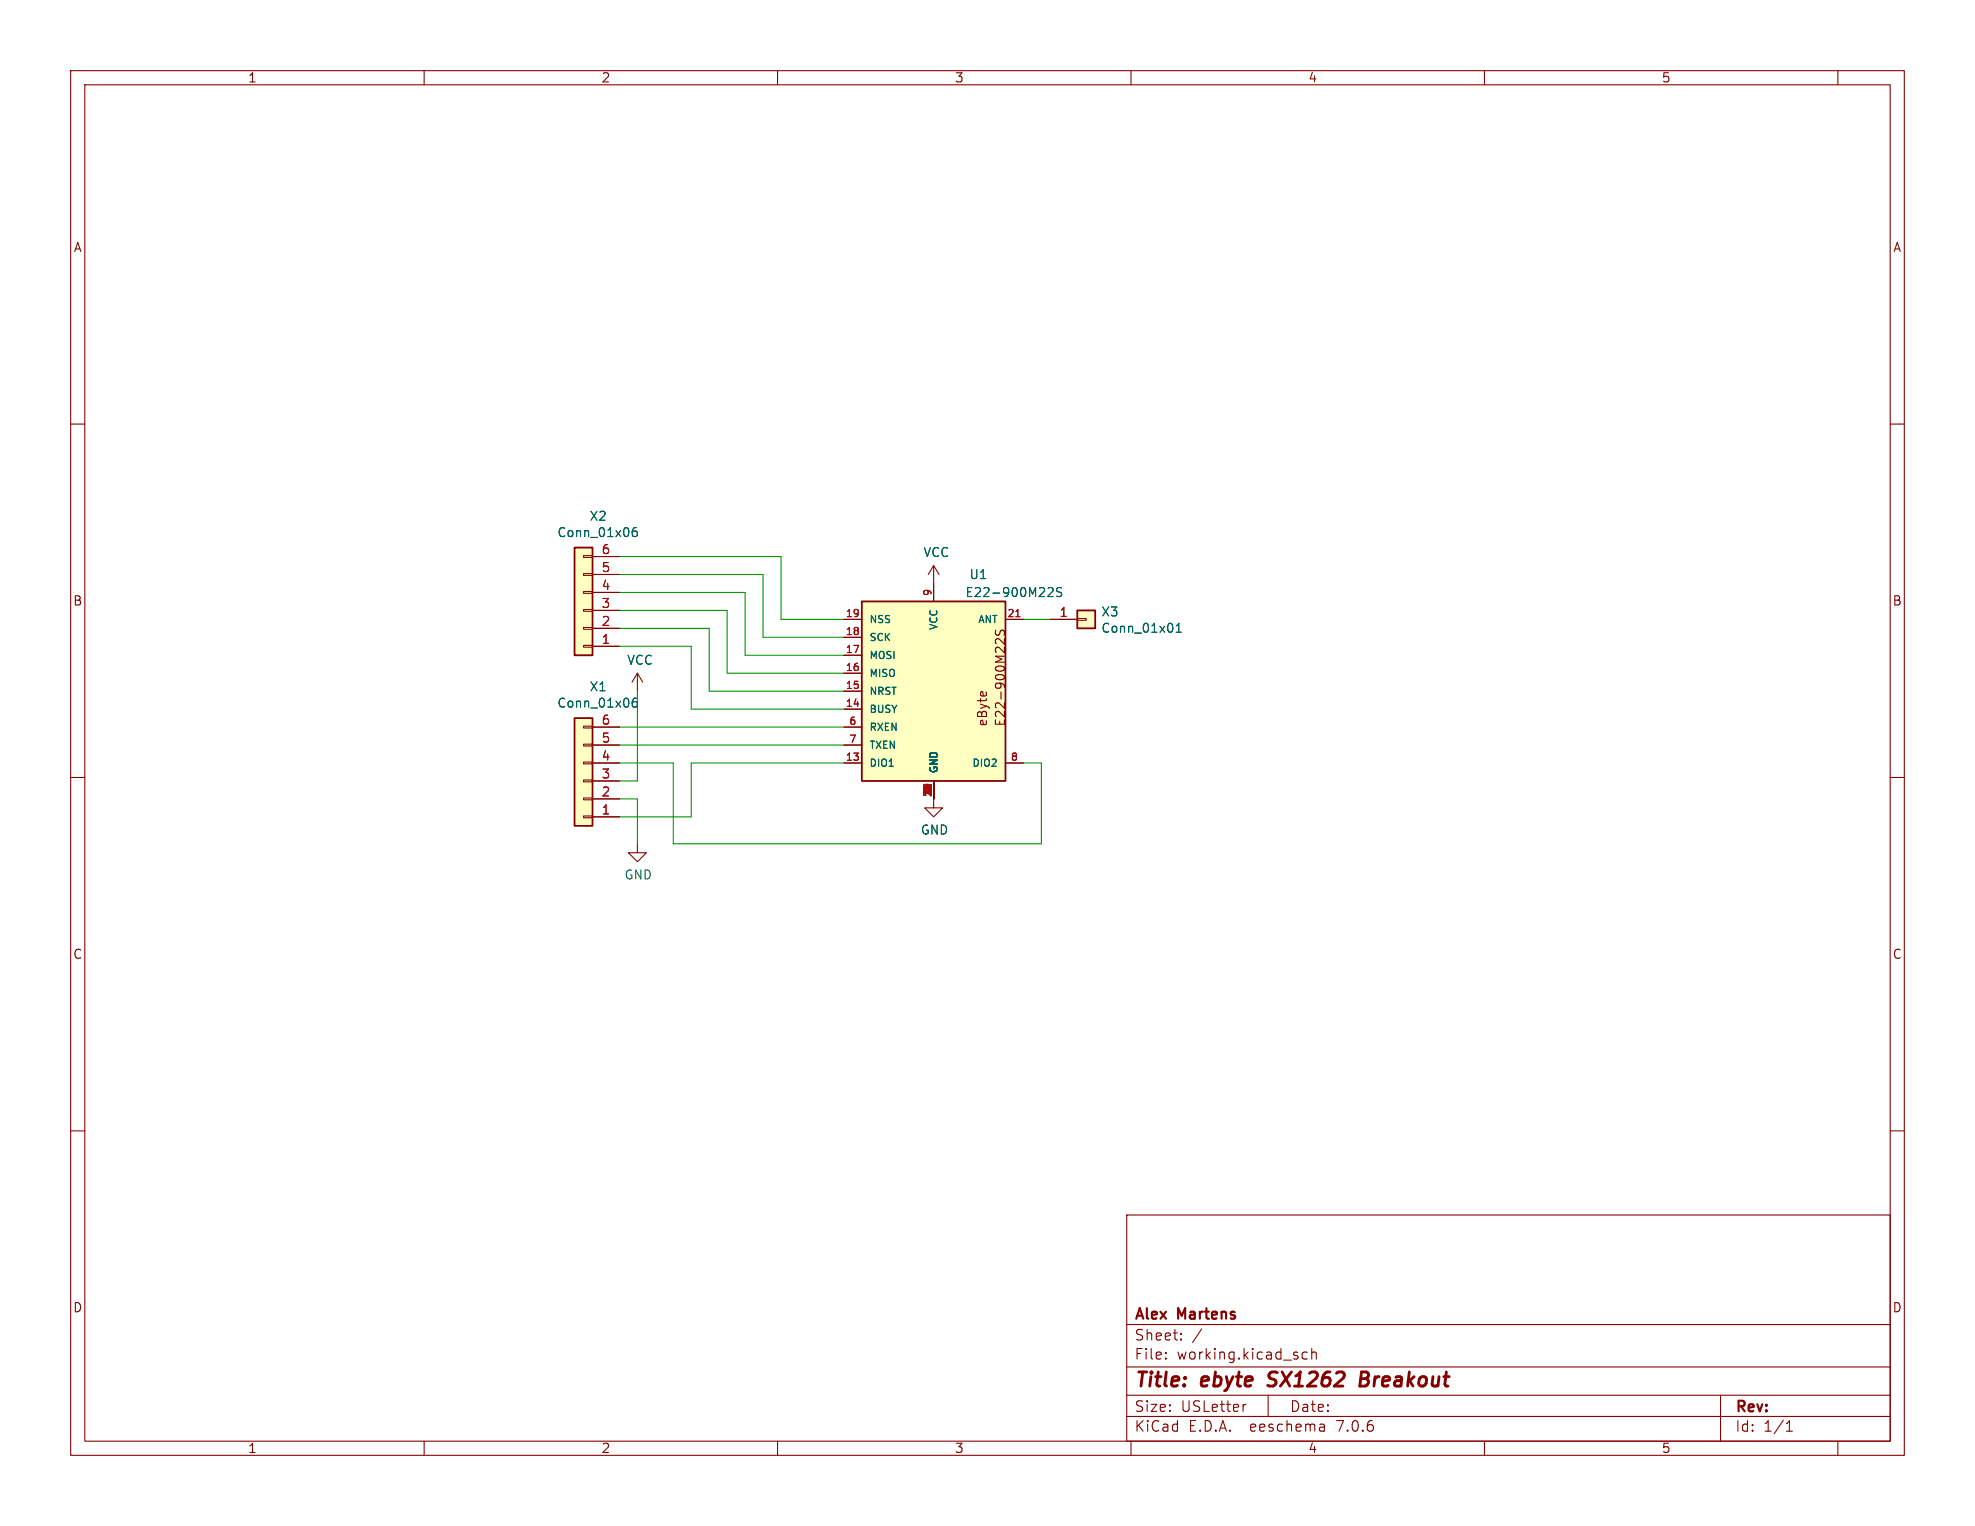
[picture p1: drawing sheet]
(kicad_sch (version 20230121) (generator eeschema)

 (paper "USLetter")

 (title_block
  (title "ebyte SX1262 Breakout")
  (company "Alex Martens"))

 (lib_symbols
  (symbol "Connector_Generic:Conn_01x01" (pin_names (offset 1.016) hide) (in_bom yes) (on_board yes)
   (property "Reference" "J" (at 0 2.54 0) (effects (font (size 1.27 1.27))))
   (property "Value" "Conn_01x01" (at 0 -2.54 0) (effects (font (size 1.27 1.27))))
   (property "Footprint" "" (at 0 0 0) (effects (font (size 1.27 1.27)) hide))
   (property "Datasheet" "~" (at 0 0 0) (effects (font (size 1.27 1.27)) hide))
   (symbol "Conn_01x01_1_1"
    (rectangle (start -1.27 0.127) (end 0 -0.127) (stroke (width 0.1524) (type default)) (fill (type none)))
    (rectangle (start -1.27 1.27) (end 1.27 -1.27) (stroke (width 0.254) (type default)) (fill (type background)))
    (pin passive line (at -5.08 0 0) (length 3.81) (name "Pin_1" (effects (font (size 1.27 1.27)))) (number "1" (effects (font (size 1.27 1.27)))))))
  (symbol "Connector_Generic:Conn_01x06" (pin_names (offset 1.016) hide) (in_bom yes) (on_board yes)
   (property "Reference" "J" (at 0 7.62 0) (effects (font (size 1.27 1.27))))
   (property "Value" "Conn_01x06" (at 0 -10.16 0) (effects (font (size 1.27 1.27))))
   (property "Footprint" "" (at 0 0 0) (effects (font (size 1.27 1.27)) hide))
   (property "Datasheet" "~" (at 0 0 0) (effects (font (size 1.27 1.27)) hide))
   (symbol "Conn_01x06_1_1"
    (rectangle (start -1.27 -7.493) (end 0 -7.747) (stroke (width 0.1524) (type default)) (fill (type none)))
    (rectangle (start -1.27 -4.953) (end 0 -5.207) (stroke (width 0.1524) (type default)) (fill (type none)))
    (rectangle (start -1.27 -2.413) (end 0 -2.667) (stroke (width 0.1524) (type default)) (fill (type none)))
    (rectangle (start -1.27 0.127) (end 0 -0.127) (stroke (width 0.1524) (type default)) (fill (type none)))
    (rectangle (start -1.27 2.667) (end 0 2.413) (stroke (width 0.1524) (type default)) (fill (type none)))
    (rectangle (start -1.27 5.207) (end 0 4.953) (stroke (width 0.1524) (type default)) (fill (type none)))
    (rectangle (start -1.27 6.35) (end 1.27 -8.89) (stroke (width 0.254) (type default)) (fill (type background)))
    (pin passive line (at -5.08 5.08 0) (length 3.81) (name "Pin_1" (effects (font (size 1.27 1.27)))) (number "1" (effects (font (size 1.27 1.27)))))
    (pin passive line (at -5.08 2.54 0) (length 3.81) (name "Pin_2" (effects (font (size 1.27 1.27)))) (number "2" (effects (font (size 1.27 1.27)))))
    (pin passive line (at -5.08 0 0) (length 3.81) (name "Pin_3" (effects (font (size 1.27 1.27)))) (number "3" (effects (font (size 1.27 1.27)))))
    (pin passive line (at -5.08 -2.54 0) (length 3.81) (name "Pin_4" (effects (font (size 1.27 1.27)))) (number "4" (effects (font (size 1.27 1.27)))))
    (pin passive line (at -5.08 -5.08 0) (length 3.81) (name "Pin_5" (effects (font (size 1.27 1.27)))) (number "5" (effects (font (size 1.27 1.27)))))
    (pin passive line (at -5.08 -7.62 0) (length 3.81) (name "Pin_6" (effects (font (size 1.27 1.27)))) (number "6" (effects (font (size 1.27 1.27)))))))
  (symbol "ebyte_sx1262_breakout-rescue:E22-900M22S-E22-900M22S" (pin_names (offset 1.016)) (in_bom yes) (on_board yes)
   (property "Reference" "IC" (at 5.08 17.78 0) (effects (font (size 1.27 1.27)) (justify left bottom)))
   (property "Value" "E22-900M22S_E22-900M22S" (at -12.7 17.78 0) (effects (font (size 1.27 1.27)) (justify left bottom)))
   (property "Footprint" "E22-900M22S" (at 0 0 0) (effects (font (size 1.27 1.27)) (justify left bottom) hide))
   (property "Datasheet" "" (at 0 0 0) (effects (font (size 1.27 1.27)) (justify left bottom) hide))
   (property "ki_locked" "" (at 0 0 0) (effects (font (size 1.27 1.27))))
   (symbol "E22-900M22S-E22-900M22S_0_0"
    (rectangle (start -10.16 -12.7) (end 10.16 12.7) (stroke (width 0.254) (type solid)) (fill (type background)))
    (text "E22-900M22S" (at 10.16 -5.08 900) (effects (font (size 1.27 1.27)) (justify left bottom)))
    (text "eByte" (at 7.62 -5.08 900) (effects (font (size 1.27 1.27)) (justify left bottom)))
    (pin power_in line (at 0 -15.24 90) (length 2.54) (name "GND" (effects (font (size 1.016 1.016)))) (number "1" (effects (font (size 1.016 1.016)))))
    (pin power_in line (at 0 -15.24 90) (length 2.54) (name "GND" (effects (font (size 1.016 1.016)))) (number "10" (effects (font (size 1.016 1.016)))))
    (pin power_in line (at 0 -15.24 90) (length 2.54) (name "GND" (effects (font (size 1.016 1.016)))) (number "11" (effects (font (size 1.016 1.016)))))
    (pin power_in line (at 0 -15.24 90) (length 2.54) (name "GND" (effects (font (size 1.016 1.016)))) (number "12" (effects (font (size 1.016 1.016)))))
    (pin bidirectional line (at -12.7 -10.16 0) (length 2.54) (name "DIO1" (effects (font (size 1.016 1.016)))) (number "13" (effects (font (size 1.016 1.016)))))
    (pin bidirectional line (at -12.7 -2.54 0) (length 2.54) (name "BUSY" (effects (font (size 1.016 1.016)))) (number "14" (effects (font (size 1.016 1.016)))))
    (pin bidirectional line (at -12.7 0 0) (length 2.54) (name "NRST" (effects (font (size 1.016 1.016)))) (number "15" (effects (font (size 1.016 1.016)))))
    (pin bidirectional line (at -12.7 2.54 0) (length 2.54) (name "MISO" (effects (font (size 1.016 1.016)))) (number "16" (effects (font (size 1.016 1.016)))))
    (pin bidirectional line (at -12.7 5.08 0) (length 2.54) (name "MOSI" (effects (font (size 1.016 1.016)))) (number "17" (effects (font (size 1.016 1.016)))))
    (pin input line (at -12.7 7.62 0) (length 2.54) (name "SCK" (effects (font (size 1.016 1.016)))) (number "18" (effects (font (size 1.016 1.016)))))
    (pin input line (at -12.7 10.16 0) (length 2.54) (name "NSS" (effects (font (size 1.016 1.016)))) (number "19" (effects (font (size 1.016 1.016)))))
    (pin power_in line (at 0 -15.24 90) (length 2.54) (name "GND" (effects (font (size 1.016 1.016)))) (number "2" (effects (font (size 1.016 1.016)))))
    (pin power_in line (at 0 -15.24 90) (length 2.54) (name "GND" (effects (font (size 1.016 1.016)))) (number "20" (effects (font (size 1.016 1.016)))))
    (pin output line (at 12.7 10.16 180) (length 2.54) (name "ANT" (effects (font (size 1.016 1.016)))) (number "21" (effects (font (size 1.016 1.016)))))
    (pin power_in line (at 0 -15.24 90) (length 2.54) (name "GND" (effects (font (size 1.016 1.016)))) (number "22" (effects (font (size 1.016 1.016)))))
    (pin power_in line (at 0 -15.24 90) (length 2.54) (name "GND" (effects (font (size 1.016 1.016)))) (number "3" (effects (font (size 1.016 1.016)))))
    (pin power_in line (at 0 -15.24 90) (length 2.54) (name "GND" (effects (font (size 1.016 1.016)))) (number "4" (effects (font (size 1.016 1.016)))))
    (pin power_in line (at 0 -15.24 90) (length 2.54) (name "GND" (effects (font (size 1.016 1.016)))) (number "5" (effects (font (size 1.016 1.016)))))
    (pin input line (at -12.7 -5.08 0) (length 2.54) (name "RXEN" (effects (font (size 1.016 1.016)))) (number "6" (effects (font (size 1.016 1.016)))))
    (pin bidirectional line (at -12.7 -7.62 0) (length 2.54) (name "TXEN" (effects (font (size 1.016 1.016)))) (number "7" (effects (font (size 1.016 1.016)))))
    (pin bidirectional line (at 12.7 -10.16 180) (length 2.54) (name "DIO2" (effects (font (size 1.016 1.016)))) (number "8" (effects (font (size 1.016 1.016)))))
    (pin power_in line (at 0 15.24 270) (length 2.54) (name "VCC" (effects (font (size 1.016 1.016)))) (number "9" (effects (font (size 1.016 1.016)))))))
  (symbol "power:GND" (power) (pin_names (offset 0)) (in_bom yes) (on_board yes)
   (property "Reference" "#PWR" (at 0 -6.35 0) (effects (font (size 1.27 1.27)) hide))
   (property "Value" "GND" (at 0 -3.81 0) (effects (font (size 1.27 1.27))))
   (property "Footprint" "" (at 0 0 0) (effects (font (size 1.27 1.27)) hide))
   (property "Datasheet" "" (at 0 0 0) (effects (font (size 1.27 1.27)) hide))
   (symbol "GND_0_1"
    (polyline (pts (xy 0 0) (xy 0 -1.27) (xy 1.27 -1.27) (xy 0 -2.54) (xy -1.27 -1.27) (xy 0 -1.27)) (stroke (width 0) (type default)) (fill (type none))))
   (symbol "GND_1_1"
    (pin power_in line (at 0 0 270) (length 0) hide (name "GND" (effects (font (size 1.27 1.27)))) (number "1" (effects (font (size 1.27 1.27)))))))
  (symbol "power:VCC" (power) (pin_names (offset 0)) (in_bom yes) (on_board yes)
   (property "Reference" "#PWR" (at 0 -3.81 0) (effects (font (size 1.27 1.27)) hide))
   (property "Value" "VCC" (at 0 3.81 0) (effects (font (size 1.27 1.27))))
   (property "Footprint" "" (at 0 0 0) (effects (font (size 1.27 1.27)) hide))
   (property "Datasheet" "" (at 0 0 0) (effects (font (size 1.27 1.27)) hide))
   (symbol "VCC_0_1"
    (polyline (pts (xy -0.762 1.27) (xy 0 2.54)) (stroke (width 0) (type default)) (fill (type none)))
    (polyline (pts (xy 0 0) (xy 0 2.54)) (stroke (width 0) (type default)) (fill (type none)))
    (polyline (pts (xy 0 2.54) (xy 0.762 1.27)) (stroke (width 0) (type default)) (fill (type none))))
   (symbol "VCC_1_1"
    (pin power_in line (at 0 0 90) (length 0) hide (name "VCC" (effects (font (size 1.27 1.27)))) (number "1" (effects (font (size 1.27 1.27))))))))


 (wire (pts (xy 87.63 105.41) (xy 119.38 105.41)) (stroke (width 0) (type default)))
 (wire (pts (xy 105.41 92.71) (xy 105.41 83.82)) (stroke (width 0) (type default)))
 (wire (pts (xy 110.49 87.63) (xy 110.49 78.74)) (stroke (width 0) (type default)))
 (wire (pts (xy 144.78 87.63) (xy 148.59 87.63)) (stroke (width 0) (type default)))
 (wire (pts (xy 100.33 88.9) (xy 87.63 88.9)) (stroke (width 0) (type default)))
 (wire (pts (xy 90.17 110.49) (xy 90.17 97.79)) (stroke (width 0) (type default)))
 (wire (pts (xy 97.79 115.57) (xy 97.79 107.95)) (stroke (width 0) (type default)))
 (wire (pts (xy 119.38 92.71) (xy 105.41 92.71)) (stroke (width 0) (type default)))
 (wire (pts (xy 102.87 95.25) (xy 102.87 86.36)) (stroke (width 0) (type default)))
 (wire (pts (xy 87.63 113.03) (xy 90.17 113.03)) (stroke (width 0) (type default)))
 (wire (pts (xy 119.38 100.33) (xy 97.79 100.33)) (stroke (width 0) (type default)))
 (wire (pts (xy 97.79 100.33) (xy 97.79 91.44)) (stroke (width 0) (type default)))
 (wire (pts (xy 119.38 102.87) (xy 87.63 102.87)) (stroke (width 0) (type default)))
 (wire (pts (xy 110.49 78.74) (xy 87.63 78.74)) (stroke (width 0) (type default)))
 (wire (pts (xy 90.17 113.03) (xy 90.17 119.38)) (stroke (width 0) (type default)))
 (wire (pts (xy 119.38 90.17) (xy 107.95 90.17)) (stroke (width 0) (type default)))
 (wire (pts (xy 119.38 87.63) (xy 110.49 87.63)) (stroke (width 0) (type default)))
 (wire (pts (xy 144.78 107.95) (xy 147.32 107.95)) (stroke (width 0) (type default)))
 (wire (pts (xy 95.25 107.95) (xy 95.25 119.38)) (stroke (width 0) (type default)))
 (wire (pts (xy 100.33 97.79) (xy 100.33 88.9)) (stroke (width 0) (type default)))
 (wire (pts (xy 87.63 110.49) (xy 90.17 110.49)) (stroke (width 0) (type default)))
 (wire (pts (xy 107.95 90.17) (xy 107.95 81.28)) (stroke (width 0) (type default)))
 (wire (pts (xy 97.79 91.44) (xy 87.63 91.44)) (stroke (width 0) (type default)))
 (wire (pts (xy 87.63 115.57) (xy 97.79 115.57)) (stroke (width 0) (type default)))
 (wire (pts (xy 119.38 95.25) (xy 102.87 95.25)) (stroke (width 0) (type default)))
 (wire (pts (xy 119.38 97.79) (xy 100.33 97.79)) (stroke (width 0) (type default)))
 (wire (pts (xy 95.25 119.38) (xy 147.32 119.38)) (stroke (width 0) (type default)))
 (wire (pts (xy 105.41 83.82) (xy 87.63 83.82)) (stroke (width 0) (type default)))
 (wire (pts (xy 97.79 107.95) (xy 119.38 107.95)) (stroke (width 0) (type default)))
 (wire (pts (xy 102.87 86.36) (xy 87.63 86.36)) (stroke (width 0) (type default)))
 (wire (pts (xy 107.95 81.28) (xy 87.63 81.28)) (stroke (width 0) (type default)))
 (wire (pts (xy 87.63 107.95) (xy 95.25 107.95)) (stroke (width 0) (type default)))
 (wire (pts (xy 147.32 107.95) (xy 147.32 119.38)) (stroke (width 0) (type default)))

 (symbol (lib_id "ebyte_sx1262_breakout-rescue:E22-900M22S-E22-900M22S") (at 132.08 97.79 0) (unit 1) (in_bom yes) (on_board yes) (dnp no)
  (property "Reference" "U1" (at 138.43 81.28 0) (effects (font (size 1.27 1.27))))
  (property "Value" "E22-900M22S" (at 143.51 83.82 0) (effects (font (size 1.27 1.27))))
  (property "Footprint" "E22-900M22S:E22-900M22S" (at 132.08 97.79 0) (effects (font (size 1.27 1.27)) (justify left bottom) hide))
  (property "Datasheet" "" (at 132.08 97.79 0) (effects (font (size 1.27 1.27)) (justify left bottom) hide)) (pin "1") (pin "10") (pin "11") (pin "12") (pin "13") (pin "14") (pin "15") (pin "16") (pin "17") (pin "18") (pin "19") (pin "2") (pin "20") (pin "21") (pin "22") (pin "3") (pin "4") (pin "5") (pin "6") (pin "7") (pin "8") (pin "9"))

 (symbol (lib_id "Connector_Generic:Conn_01x06") (at 82.55 86.36 180) (unit 1) (in_bom yes) (on_board yes) (dnp no)
  (property "Reference" "X2" (at 84.6328 73.025 0) (effects (font (size 1.27 1.27))))
  (property "Value" "Conn_01x06" (at 84.6328 75.3364 0) (effects (font (size 1.27 1.27))))
  (property "Footprint" "Connector_PinSocket_2.54mm:PinSocket_1x06_P2.54mm_Vertical" (at 82.55 86.36 0) (effects (font (size 1.27 1.27)) hide))
  (property "Datasheet" "~" (at 82.55 86.36 0) (effects (font (size 1.27 1.27)) hide)) (pin "1") (pin "2") (pin "3") (pin "4") (pin "5") (pin "6"))

 (symbol (lib_id "Connector_Generic:Conn_01x06") (at 82.55 110.49 180) (unit 1) (in_bom yes) (on_board yes) (dnp no)
  (property "Reference" "X1" (at 84.6328 97.155 0) (effects (font (size 1.27 1.27))))
  (property "Value" "Conn_01x06" (at 84.6328 99.4664 0) (effects (font (size 1.27 1.27))))
  (property "Footprint" "Connector_PinSocket_2.54mm:PinSocket_1x06_P2.54mm_Vertical" (at 82.55 110.49 0) (effects (font (size 1.27 1.27)) hide))
  (property "Datasheet" "~" (at 82.55 110.49 0) (effects (font (size 1.27 1.27)) hide)) (pin "1") (pin "2") (pin "3") (pin "4") (pin "5") (pin "6"))

 (symbol (lib_id "power:GND") (at 90.17 119.38 0) (unit 1) (in_bom yes) (on_board yes) (dnp no)
  (property "Reference" "#PWR0101" (at 90.17 125.73 0) (effects (font (size 1.27 1.27)) hide))
  (property "Value" "GND" (at 90.297 123.7742 0) (effects (font (size 1.27 1.27))))
  (property "Footprint" "" (at 90.17 119.38 0) (effects (font (size 1.27 1.27)) hide))
  (property "Datasheet" "" (at 90.17 119.38 0) (effects (font (size 1.27 1.27)) hide)) (pin "1"))

 (symbol (lib_id "power:GND") (at 132.08 113.03 0) (unit 1) (in_bom yes) (on_board yes) (dnp no)
  (property "Reference" "#PWR0102" (at 132.08 119.38 0) (effects (font (size 1.27 1.27)) hide))
  (property "Value" "GND" (at 132.207 117.4242 0) (effects (font (size 1.27 1.27))))
  (property "Footprint" "" (at 132.08 113.03 0) (effects (font (size 1.27 1.27)) hide))
  (property "Datasheet" "" (at 132.08 113.03 0) (effects (font (size 1.27 1.27)) hide)) (pin "1"))

 (symbol (lib_id "power:VCC") (at 132.08 82.55 0) (unit 1) (in_bom yes) (on_board yes) (dnp no)
  (property "Reference" "#PWR0103" (at 132.08 86.36 0) (effects (font (size 1.27 1.27)) hide))
  (property "Value" "VCC" (at 132.461 78.1558 0) (effects (font (size 1.27 1.27))))
  (property "Footprint" "" (at 132.08 82.55 0) (effects (font (size 1.27 1.27)) hide))
  (property "Datasheet" "" (at 132.08 82.55 0) (effects (font (size 1.27 1.27)) hide)) (pin "1"))

 (symbol (lib_id "power:VCC") (at 90.17 97.79 0) (unit 1) (in_bom yes) (on_board yes) (dnp no)
  (property "Reference" "#PWR0104" (at 90.17 101.6 0) (effects (font (size 1.27 1.27)) hide))
  (property "Value" "VCC" (at 90.551 93.3958 0) (effects (font (size 1.27 1.27))))
  (property "Footprint" "" (at 90.17 97.79 0) (effects (font (size 1.27 1.27)) hide))
  (property "Datasheet" "" (at 90.17 97.79 0) (effects (font (size 1.27 1.27)) hide)) (pin "1"))

 (symbol (lib_id "Connector_Generic:Conn_01x01") (at 153.67 87.63 0) (unit 1) (in_bom yes) (on_board yes) (dnp no)
  (property "Reference" "X3" (at 155.702 86.5632 0) (effects (font (size 1.27 1.27)) (justify left)))
  (property "Value" "Conn_01x01" (at 155.702 88.8746 0) (effects (font (size 1.27 1.27)) (justify left)))
  (property "Footprint" "Connector_PinHeader_2.54mm:PinHeader_1x01_P2.54mm_Vertical" (at 153.67 87.63 0) (effects (font (size 1.27 1.27)) hide))
  (property "Datasheet" "~" (at 153.67 87.63 0) (effects (font (size 1.27 1.27)) hide)) (pin "1"))

 (sheet_instances (path "" (page "1"))))
